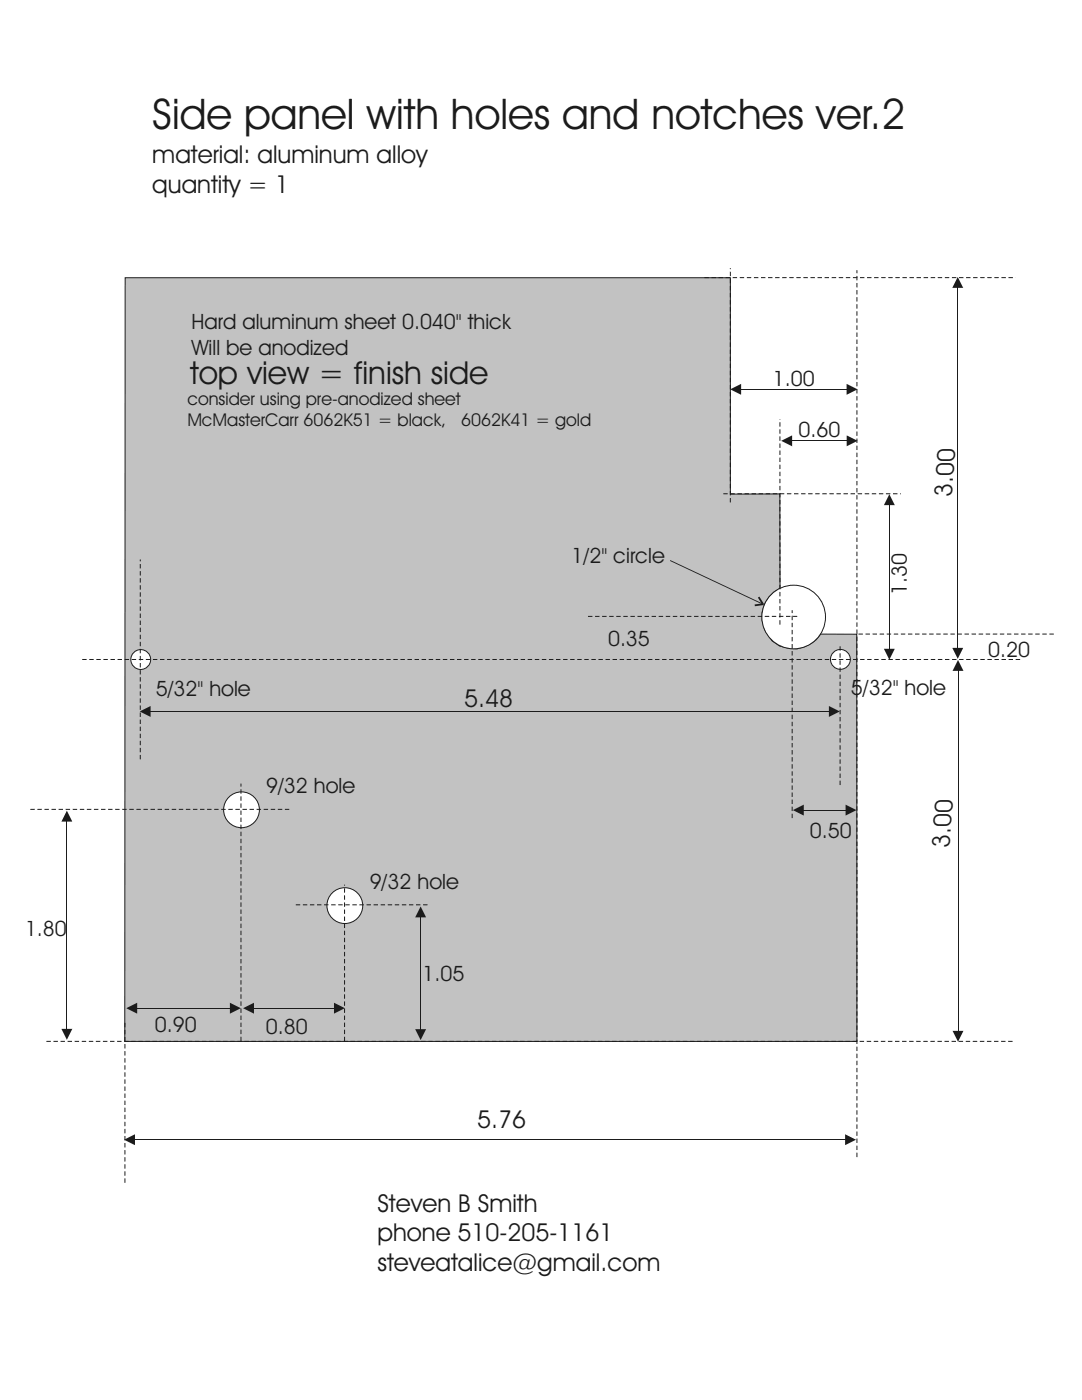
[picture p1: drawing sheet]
<svg xmlns="http://www.w3.org/2000/svg" width="216mm" height="279mm" viewBox="0 0 216 279" stroke-linecap="round" stroke-linejoin="round" font-family="sans-serif">
<path d="M25 55.4h120.7v43.2h9.9v18.8a6.3 6.3 0 0 0-2.1 10 6.3 6.3 0 0 0 10.2-.9l7.3 .1v81.2h-146.1z" fill-rule="evenodd" fill="#c2c2c2" stroke="#1f1a17" stroke-width=".2"/>
<path d="M24.8 227.5l2.1-1.1v2.1z" fill="#1f1a17"/>
<path d="M26.8 227.5h141.9" fill="none" stroke="#1f1a17" stroke-width=".2"/>
<g fill="#1f1a17">
<path d="M168.6 226.4l2.2 1.1-2.2 1z"/>
<path d="M27.9 142l2.2-1.1v2.2z"/>
</g>
<path d="M29.9 142h135.6" fill="none" stroke="#1f1a17" stroke-width=".2"/>
<g fill="#1f1a17">
<path d="M165.4 140.9l2.2 1.1-2.2 1.1z"/>
<path d="M190.1 205.7h2.2l-1.1 2.2z"/>
</g>
<path d="M191.2 133.8v72" fill="none" stroke="#1f1a17" stroke-width=".2"/>
<g fill="#1f1a17">
<path d="M191.2 131.7l1.1 2.2h-2.2z"/>
<path d="M12.3 205.3h2.1l-1.1 2.2z"/>
</g>
<path d="M13.3 163.9v41.5" fill="none" stroke="#1f1a17" stroke-width=".2"/>
<g fill="#1f1a17">
<path d="M13.3 161.8l1.1 2.2h-2.1z"/>
<path d="M82.8 205.4h2.2l-1.1 2.2z"/>
</g>
<path d="M83.9 183v22.5" fill="none" stroke="#1f1a17" stroke-width=".2"/>
<g fill="#1f1a17">
<path d="M83.9 180.9l1.1 2.2h-2.2z"/>
<path d="M25.2 201.2l2.2-1.1v2.2z"/>
</g>
<path d="M27.3 201.2h18.7" fill="none" stroke="#1f1a17" stroke-width=".2"/>
<g fill="#1f1a17">
<path d="M45.9 200.1l2.2 1.1-2.2 1.1z"/>
<path d="M48.5 201.2l2.2-1.1v2.2z"/>
</g>
<path d="M50.6 201.2h16.2" fill="none" stroke="#1f1a17" stroke-width=".2"/>
<g fill="#1f1a17">
<path d="M66.6 200.1l2.2 1.1-2.2 1.1z"/>
<path d="M190 129.3h2.2l-1.1 2.2z"/>
</g>
<path d="M191.1 57.3v72.1" fill="none" stroke="#1f1a17" stroke-width=".2"/>
<g fill="#1f1a17">
<path d="M191.1 55.3l1.1 2.2h-2.2z"/>
<path d="M176.4 129.5h2.1l-1 2.2z"/>
</g>
<path d="M177.5 100.7v28.9" fill="none" stroke="#1f1a17" stroke-width=".2"/>
<g fill="#1f1a17">
<path d="M177.5 98.6l1 2.2h-2.1z"/>
<path d="M158.2 161.7l2.2-1.1v2.2z"/>
</g>
<path d="M160.3 161.7h8.5" fill="none" stroke="#1f1a17" stroke-width=".2"/>
<g fill="#1f1a17">
<path d="M168.7 160.6l2.2 1.1-2.2 1.1z"/>
<path d="M145.7 77.7l2.2-1.1v2.2z"/>
</g>
<path d="M147.8 77.7h21.2" fill="none" stroke="#1f1a17" stroke-width=".2"/>
<g fill="#1f1a17">
<path d="M168.9 76.6l2.2 1.1-2.2 1.1z"/>
<path d="M155.9 88l2.2-1.1v2.2z"/>
</g>
<path d="M157.9 88h11.2" fill="none" stroke="#1f1a17" stroke-width=".2"/>
<path d="M168.9 86.9l2.2 1.1-2.2 1.1z" fill="#1f1a17"/>
<path d="M140.6 55.4h62.1M9.3 207.8h193.1M24.9 236.1v-32M171 230.9v-177" fill="none" stroke="#1f1a17" stroke-width=".2" stroke-dasharray=".9 .5" stroke-linecap="butt"/>
<g fill="#fff" stroke="#1f1a17" stroke-width=".2">
<circle cx="28.1" cy="131.6" r="1.98"/>
<circle cx="167.7" cy="131.6" r="1.98"/>
</g>
<path d="M28 151.5v-39.8M167.6 156.7v-28" fill="none" stroke="#1f1a17" stroke-width=".2" stroke-dasharray=".9 .5" stroke-linecap="butt"/>
<g fill="#fff" stroke="#1f1a17" stroke-width=".2">
<circle cx="48.2" cy="161.6" r="3.6"/>
<circle cx="68.8" cy="180.7" r="3.6"/>
</g>
<path d="M6 161.5h51.7M59 180.6h26.4M48.1 207.8v-51.4M68.8 207.8v-31.2" fill="none" stroke="#1f1a17" stroke-width=".2" stroke-dasharray=".9 .5" stroke-linecap="butt"/>
<circle cx="158.4" cy="123.1" r="6.3" fill="#fff" stroke="#1f1a17" stroke-width=".2"/>
<path d="M144.3 98.5h35.4M145.7 100.3v-46.8M16.4 131.6h187.6M117.3 123h41.8M155.6 124.7v-41.1M171.3 126.5h39.1M158.1 163.3v-41.5" fill="none" stroke="#1f1a17" stroke-width=".2" stroke-dasharray=".9 .5" stroke-linecap="butt"/>
<path d="M133.8 111.8l18.2 8.6v.1l-18.3-8.6z" fill="#1f1a17"/>
<g fill="#1f1a17">
<path d="M152.4 120.5l.2 .2-.3 .1z"/>
<path d="M151.2 119.3l.3-.2 .9 1.4-.1 .3-.1-.4-.1 .3z" fill-rule="evenodd"/>
<path d="M150.6 120.6l1.6-.2 .1 .4-1.7 .2z" fill-rule="evenodd"/>
</g>
<text font-size="8.5" fill="#1f1a17" x="30.4" y="25.8">Side panel with holes and notches ver.2</text>
<text font-size="6.3" fill="#1f1a17" x="37.9" y="76.6">top view = finish side</text>
<g font-size="4.9" fill="#1f1a17">
<text x="30.4" y="32.6">material: aluminum alloy</text>
<text x="30.4" y="38.5">quantity = 1</text>
<text x="189.9" y="99.2" transform="rotate(-86 189.9 99.2)">3.00</text>
<text x="92.6" y="141">5.48</text>
<text x="189.4" y="169.3" transform="rotate(-86 189.4 169.3)">3.00</text>
<text x="95.2" y="225.2">5.76</text>
<text x="75.3" y="241.8">Steven B Smith</text>
<text x="75.3" y="247.7">phone 510-205-1161</text>
<text x="75.3" y="253.7">steveatalice@gmail.com</text>
</g>
<g font-size="4.2" fill="#1f1a17">
<text x="38.2" y="65.7">Hard aluminum sheet 0.040&quot; thick</text>
<text x="38.2" y="70.8">Will be anodized</text>
<text x="154.2" y="77">1.00</text>
<text x="159.3" y="87.3">0.60</text>
<text x="114" y="112.4">1/2&quot; circle</text>
<text x="180.9" y="118.7" transform="rotate(-90 180.9 118.7)">1.30</text>
<text x="121.3" y="128.9">0.35</text>
<text x="197.2" y="131.1">0.20</text>
<text x="31.1" y="138.9">5/32&quot; hole</text>
<text x="169.8" y="138.8">5/32&quot; hole</text>
<text x="53.1" y="158.3">9/32 hole</text>
<text x="161.6" y="167.1">0.50</text>
<text x="73.8" y="177.3">9/32 hole</text>
<text x="5" y="186.8">1.80</text>
<text x="84.3" y="195.7">1.05</text>
<text x="30.9" y="205.9">0.90</text>
<text x="53.1" y="206.4">0.80</text>
</g>
<g font-size="3.5" fill="#1f1a17">
<text x="37.4" y="80.8">consider using pre-anodized sheet</text>
<text x="37.4" y="85.1">McMasterCarr 6062K51 = black,</text>
<text x="92" y="85.1">6062K41 = gold</text>
</g>
</svg>
